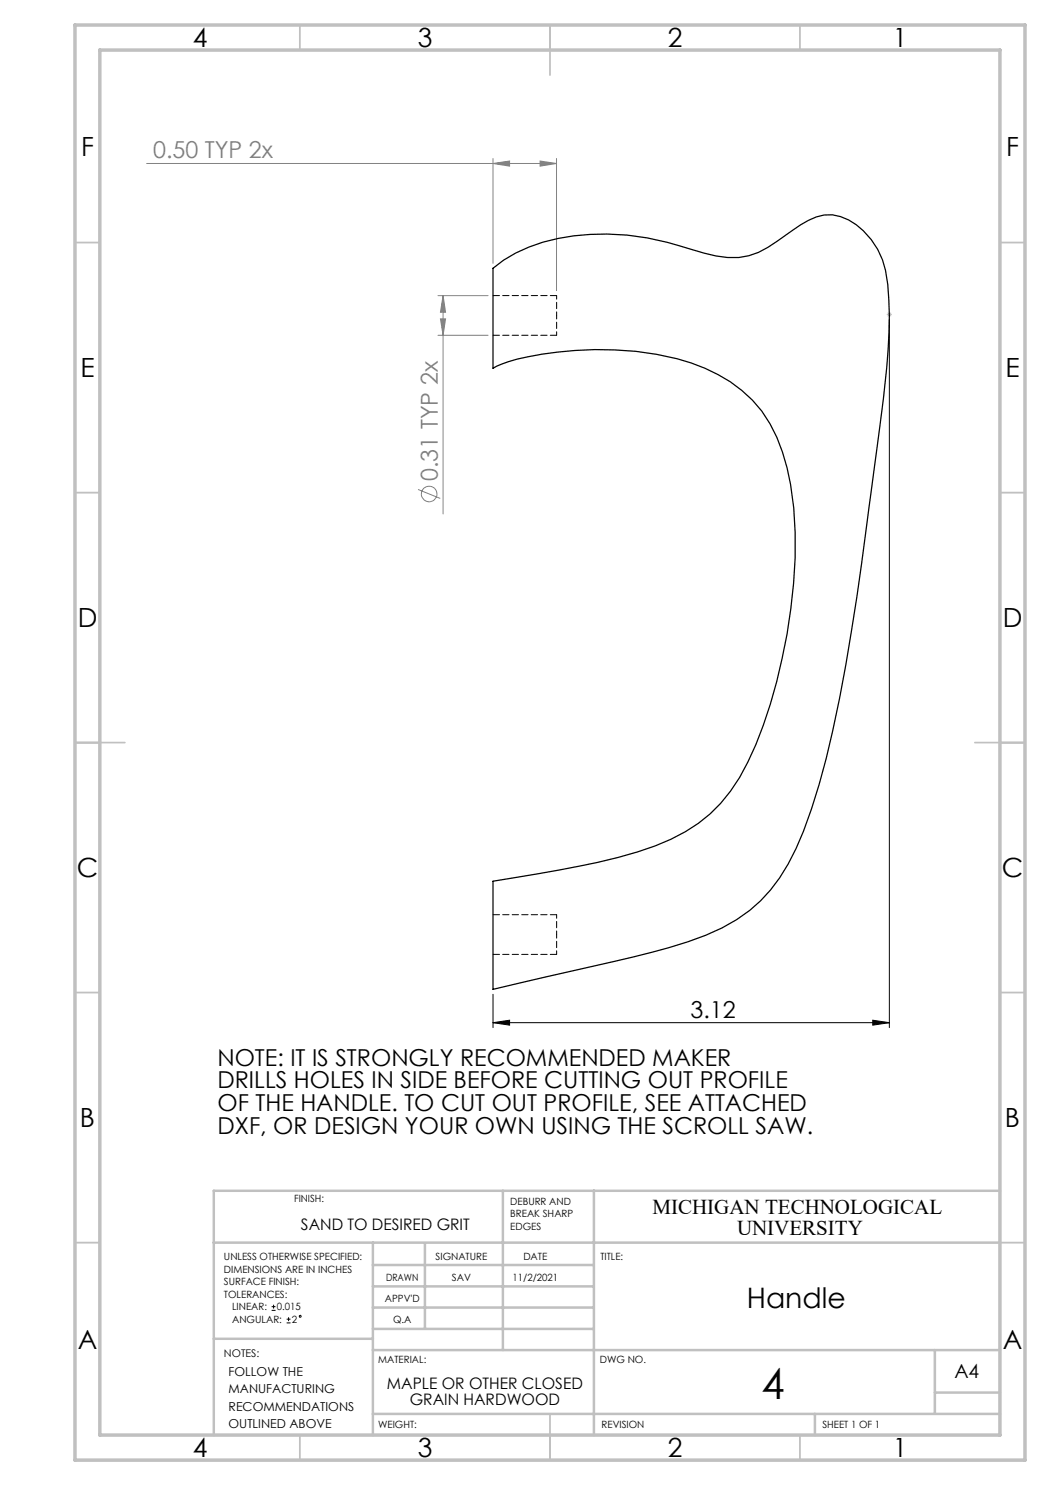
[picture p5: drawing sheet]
<svg xmlns="http://www.w3.org/2000/svg" width="210mm" height="297mm" viewBox="0 0 210 297" stroke-linecap="round" stroke-linejoin="round" font-family="sans-serif">
<g fill="none" stroke="#808080" stroke-width=".2">
<path d="M29.3 32.7h82M98.6 32.7l3.3-.5v1zM98.6 31.7v21M108 32.2l3.3 .5-3.3 .5zM111.3 31.7v26.4M87.6 59.1h10M88.6 59.1l.5 3.3h-1zM88.6 59.1v43.7M87.6 67.1h10M88.1 63.8h1l-.5 3.3zM83.6 97.9l4.5 1.8"/>
<circle cx="85.8" cy="98.8" r="1.54"/>
</g>
<g fill="none" stroke="#000" stroke-width=".2">
<path d="M177.9 63.9v141.6M98.6 198.9v6.6M98.6 204.5l3.3-.5v1zM98.6 204.5h79.3M174.6 204l3.3 .5-3.3 .5zM54.3 262.1h.8M54.3 261.3h.8M54.7 260.9v.8M57.3 264.6h.8M57.3 263.8h.8M57.7 263.5v.7"/>
<circle cx="60" cy="263.3" r=".19"/>
</g>
<path d="M177.3 62.9h1.1M177.5 62.5l.7 .7M177.9 62.4v1M178.2 62.5l-.7 .7" fill="none" stroke="#c0c0c0" stroke-width=".2"/>
<g fill="none" stroke="#c0c0c0" stroke-width=".35">
<path d="M60 5v5M110 5v10M160 5v5M15 48.5h5M200 48.5h5M15 98.5h5M200 98.5h5M15 148.5h10M195 148.5h10M15 198.5h5M200 198.5h5M15 248.5h5"/>
<path d="M200 248.5h5M60 287v5M110 282.8v9.2M160 287v5"/>
</g>
<g fill="none" stroke="#c0c0c0" stroke-width=".5">
<path d="M100.6 238.2v31.8M118.8 238.2v48.8M200 238.2h-157.2v48.8M42.8 248.5h157.2M74.6 257.3h44.2M74.6 253h44.2M74.6 248.5v38.5M85 248.8v17M42.8 267.8h31.8M74.6 265.8h44.2M74.6 261.5h44.2M74.6 270h125.4"/>
<path d="M187 270v12.8M187 278.5h13M74.6 282.8h125.4M163 282.8v4.2"/>
</g>
<path d="M15 5h190v287h-190zM20 10h180v277h-180z" fill="none" stroke="#c0c0c0" stroke-width=".7"/>
<path d="M174.6 204l3.3 .5-3.3 .5zM98.6 204.5l3.3-.5v1z" fill="#000"/>
<g fill="#808080">
<path d="M108 32.2l3.3 .5-3.3 .5zM98.6 32.7l3.3-.5v1z"/>
<path d="M88.6 59.1l.5 3.3h-1zM88.1 63.8h1l-.5 3.3z"/>
</g>
<path d="M98.6 53.7a30.6 30.6 0 0 1 16.2-6.5 51.4 51.4 0 0 1 23.6 2.7 24.9 24.9 0 0 0 9.4 1.6 14.9 14.9 0 0 0 7.7-3.3l1.6-1.1a25.5 25.5 0 0 1 6.2-3.7 9.1 9.1 0 0 1 9.3 2.7 16 16 0 0 1 5 10.8 104.5 104.5 0 0 1-.9 22.9l-1.3 10a1297 1297 0 0 1-6.2 43 179.3 179.3 0 0 1-8.5 33.5 35.8 35.8 0 0 1-10.7 15.8 39 39 0 0 1-12.4 6.2 262.2 262.2 0 0 1-23.5 6l-15.5 3.6v-21.7l9.2-1.5a133.5 133.5 0 0 0 23.2-5.5 31.1 31.1 0 0 0 18.6-16.8 107.3 107.3 0 0 0 9.4-40.8 62.7 62.7 0 0 0-2.5-21.2 26 26 0 0 0-15.5-16.7 55.2 55.2 0 0 0-22-3.8 61.3 61.3 0 0 0-18.6 2.9l-1.8 .9z" fill="none" stroke="#000" stroke-width=".25"/>
<path d="M111.3 63.1v-4M111.3 67.1v-4M111.3 186.9v-4M111.3 190.9v-4" fill="none" stroke="#000" stroke-width=".2" stroke-dasharray="1.3 .6" stroke-dashoffset=".6"/>
<path d="M111.3 59.1h-12.7M98.6 67.1h12.7M98.6 190.9h12.7M111.3 182.9h-12.7" fill="none" stroke="#000" stroke-width=".2" stroke-dasharray="1.3 .6"/>
<text font-size="8.5" x="152.3" y="279.7">4</text>
<text font-size="5.6" x="149.3" y="261.5">Handle</text>
<g font-size="5.3">
<text x="38.5" y="9.5">4</text>
<text x="83.5" y="9.5">3</text>
<text x="133.6" y="9.5">2</text>
<text x="178.6" y="9.5">1</text>
<text x="16.2" y="31.2">F</text>
<text x="201.2" y="31.2">F</text>
<text x="16.1" y="75.5">E</text>
<text x="201.1" y="75.5">E</text>
<text x="15.5" y="125.5">D</text>
<text x="200.5" y="125.5">D</text>
<text x="15.4" y="175.5">C</text>
<text x="200.4" y="175.5">C</text>
<text x="16" y="225.5">B</text>
<text x="201" y="225.5">B</text>
<text x="15.5" y="269.8">A</text>
<text x="200.5" y="269.8">A</text>
<text x="38.5" y="291.5">4</text>
<text x="83.5" y="291.5">3</text>
<text x="133.6" y="291.5">2</text>
<text x="178.6" y="291.5">1</text>
</g>
<g font-size="4.7" fill="#808080">
<text x="30.6" y="31.7">0.50 TYP 2x</text>
<text x="87.6" y="96.2" transform="rotate(-90 87.6 96.2)">0.31 TYP 2x</text>
</g>
<g font-size="4.7">
<text x="138.1" y="203.5">3.12</text>
<text x="43.5" y="213.1">NOTE: IT IS STRONGLY RECOMMENDED MAKER</text>
<text x="43.5" y="217.7">DRILLS HOLES IN SIDE BEFORE CUTTING OUT PROFILE</text>
<text x="43.5" y="222.2">OF THE HANDLE. TO CUT OUT PROFILE, SEE ATTACHED</text>
<text x="43.5" y="226.7">DXF, OR DESIGN YOUR OWN USING THE SCROLL SAW.</text>
</g>
<g font-size="4.2">
<text x="130.5" y="242.8">MICHIGAN TECHNOLOGICAL</text>
<text x="147.4" y="247">UNIVERSITY</text>
</g>
<text font-size="3.9" x="190.9" y="275.5">A4</text>
<g font-size="3.2">
<text x="60.2" y="245.9">SAND TO DESIRED GRIT</text>
<text x="77.4" y="277.9">MAPLE OR OTHER CLOSED</text>
<text x="81.9" y="281.1">GRAIN HARDWOOD</text>
</g>
<g font-size="2.5">
<text x="45.7" y="275.2">FOLLOW THE</text>
<text x="45.7" y="278.6">MANUFACTURING</text>
<text x="45.7" y="282.1">RECOMMENDATIONS</text>
<text x="45.7" y="285.6">OUTLINED ABOVE</text>
</g>
<text font-size="2.1" x="44.8" y="271.4">NOTES:</text>
<g font-size="2">
<text x="58.8" y="240.5">FINISH:</text>
<text x="102.1" y="240.9">DEBURR AND</text>
<text x="102.1" y="243.4">BREAK SHARP</text>
<text x="102.1" y="245.9">EDGES</text>
<text x="87.1" y="251.9">SIGNATURE</text>
<text x="104.7" y="251.9">DATE</text>
<text x="120.1" y="251.9">TITLE:</text>
<text x="44.8" y="252.1">UNLESS OTHERWISE SPECIFIED:</text>
<text x="44.8" y="254.6">DIMENSIONS ARE IN INCHES</text>
<text x="44.8" y="257.1">SURFACE FINISH:</text>
<text x="77.2" y="256.1">DRAWN</text>
<text x="90.4" y="256.1">SAV</text>
<text x="102.5" y="256.1">11/2/2021</text>
<text x="44.8" y="259.6">TOLERANCES:</text>
<text x="46.4" y="262.1">LINEAR:</text>
<text x="55.4" y="262.1">0.015</text>
<text x="77" y="260.3">APPV'D</text>
<text x="46.4" y="264.6">ANGULAR:</text>
<text x="58.4" y="264.6">2</text>
<text x="78.6" y="264.6">Q.A</text>
<text x="75.6" y="272.5">MATERIAL:</text>
<text x="120" y="272.5">DWG NO.</text>
<text x="75.6" y="285.5">WEIGHT:</text>
<text x="120.3" y="285.5">REVISION</text>
<text x="164.5" y="285.6">SHEET 1 OF 1</text>
</g>
</svg>
